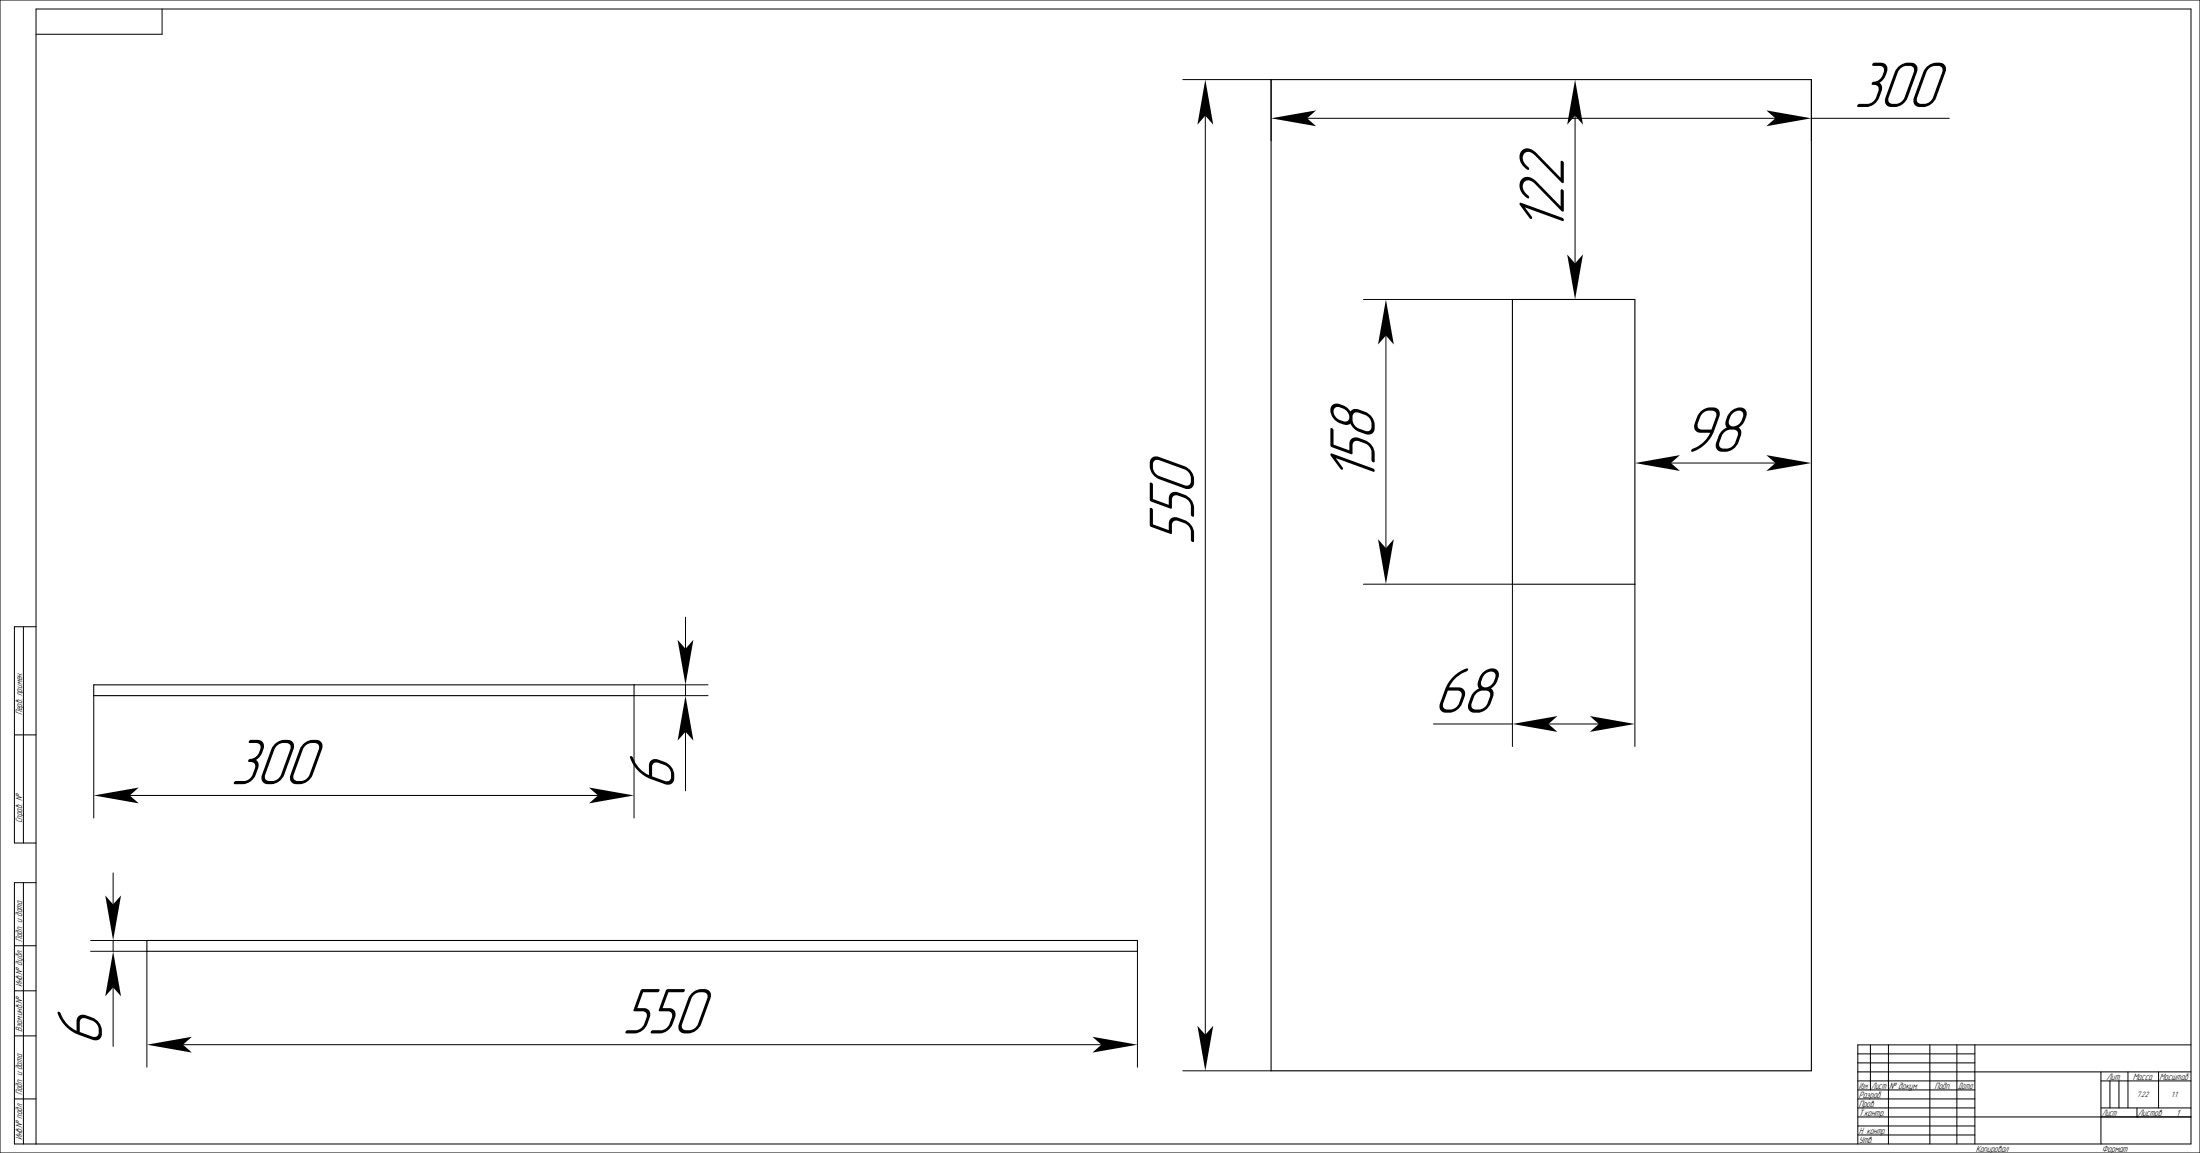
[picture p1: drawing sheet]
<svg xmlns="http://www.w3.org/2000/svg" width="1222mm" height="640mm" viewBox="0 0 1222 640" stroke-linecap="round" stroke-linejoin="round" font-family="sans-serif">
<g fill="none" stroke="#000" stroke-width=".56">
<path d="M0 0h1222v640h-1222zM90 5v14h-70M657 44h49v34M1006 44v34M669 64v510M726 66h260M875 64v82M1006 66h76M757 166h83M770 186v118M928 257h58M757 324h83v90"/>
<path d="M908 324v90M13 348v120M20 348h-12v120h12M381 343v17M52 386v68M352 380h41M381 380v6M393 386h-41v68M8 408h12M381 406v33M796 402h44M860 402h28"/>
<path d="M72 441h260M13 490v145M20 490h-12v145h1209v-630h-1197v630M63 484v18M8 525h12M50 528h32v64M50 522h32M63 522v6M632 528v64M8 550h12M63 548v33M8 575h12"/>
<path d="M102 580h510M1039 580v25M1049 580v55M1072 580v55M1087 580v55M1097 580v55M1217 580h-185v55M657 594h49M1032 595h185M1032 600h65M1032 585h65M1032 590h65"/>
<path d="M1167 600h50M1167 595v40M1172 600v15M1177 600v15M1182 595v20M1199 595v20M8 610h12M1032 620h185M1032 605h65M1032 610h65M1032 615h65M1167 615h50"/>
<path d="M1187 620h.1M1187 615v5M1032 625h65M1032 630h65"/>
</g>
<path d="M706 44h300v550h-300zM840 166h68v158h-68zM52 380h300v6h-300zM82 522h550v6h-550z" fill="none" stroke="#000" stroke-width=".6"/>
<g fill="#000">
<path d="M669 44l5 25-5-5-4 5z" fill-rule="evenodd"/>
<path d="M706 66l25-5-5 5 5 4z" fill-rule="evenodd"/>
<path d="M875 44l4 25-4-5-5 5z" fill-rule="evenodd"/>
<path d="M981 61l25 5-25 4 5-4z" fill-rule="evenodd"/>
<path d="M870 141l5 5 4-5-4 25z" fill-rule="evenodd"/>
<path d="M770 166l4 25-4-5-5 5z" fill-rule="evenodd"/>
<path d="M908 257l25-4-5 4 5 4z" fill-rule="evenodd"/>
<path d="M981 253l25 4-25 4 5-4z" fill-rule="evenodd"/>
<path d="M765 299l5 5 4-5-4 25z" fill-rule="evenodd"/>
<path d="M376 355l5 5 4-5-4 25z" fill-rule="evenodd"/>
<path d="M840 402l25-5-5 5 5 4z" fill-rule="evenodd"/>
<path d="M381 386l4 25-4-5-5 5z" fill-rule="evenodd"/>
<path d="M883 397l25 5-25 4 5-4z" fill-rule="evenodd"/>
<path d="M52 441l25-4-5 4 5 5z" fill-rule="evenodd"/>
<path d="M327 437l25 4-25 5 5-5z" fill-rule="evenodd"/>
<path d="M58 497l5 5 4-5-4 25z" fill-rule="evenodd"/>
<path d="M63 528l4 25-4-5-5 5z" fill-rule="evenodd"/>
<path d="M82 580l25-5-5 5 5 4z" fill-rule="evenodd"/>
<path d="M665 569l4 5 5-5-5 25z" fill-rule="evenodd"/>
<path d="M607 575l25 5-25 4 5-4z" fill-rule="evenodd"/>
</g>
<g font-size="33.7">
<text x="1029" y="59">300</text>
<text x="868" y="130" transform="rotate(-90 868 130)">122</text>
<text x="933" y="251">98</text>
<text x="763" y="269" transform="rotate(-90 763 269)">158</text>
<text x="663" y="303" transform="rotate(-90 663 303)">550</text>
<text x="796" y="395">68</text>
<text x="128" y="435">300</text>
<text x="374" y="439" transform="rotate(-90 374 439)">6</text>
<text x="345" y="573">550</text>
<text x="57" y="581" transform="rotate(-90 57 581)">6</text>
</g>
<g font-size="4.7">
<text x="12" y="397" transform="rotate(-90 12 397)">Перв. примен.</text>
<text x="12" y="457" transform="rotate(-90 12 457)">Справ. №</text>
<text x="12" y="523" transform="rotate(-90 12 523)">Подп. и дата</text>
<text x="12" y="548" transform="rotate(-90 12 548)">Инв.№ дубл.</text>
<text x="12" y="573" transform="rotate(-90 12 573)">Взам.инв.№</text>
<text x="1170" y="599">Лит.</text>
<text x="1184" y="599">Масса</text>
<text x="1199" y="599">Масштаб</text>
<text x="1032" y="604">Изм.</text>
<text x="1039" y="604">Лист</text>
<text x="1049" y="604">№ докум.</text>
<text x="1074" y="604">Подп.</text>
<text x="1087" y="604">Дата</text>
<text x="12" y="608" transform="rotate(-90 12 608)">Подп. и дата</text>
<text x="1032" y="609">Разраб.</text>
<text x="1032" y="614">Пров.</text>
<text x="1032" y="619">Т.контр.</text>
<text x="1167" y="619">Лист</text>
<text x="1187" y="619">Листов</text>
<text x="1208" y="619">1</text>
<text x="1032" y="629">Н. контр.</text>
<text x="12" y="633" transform="rotate(-90 12 633)">Инв.№ подл.</text>
<text x="1032" y="634">Утв.</text>
<text x="1097" y="639">Копировал</text>
<text x="1167" y="639">Формат</text>
</g>
<g font-size="4">
<text x="1186" y="609">7.22</text>
<text x="1206" y="609">1:1</text>
</g>
</svg>
